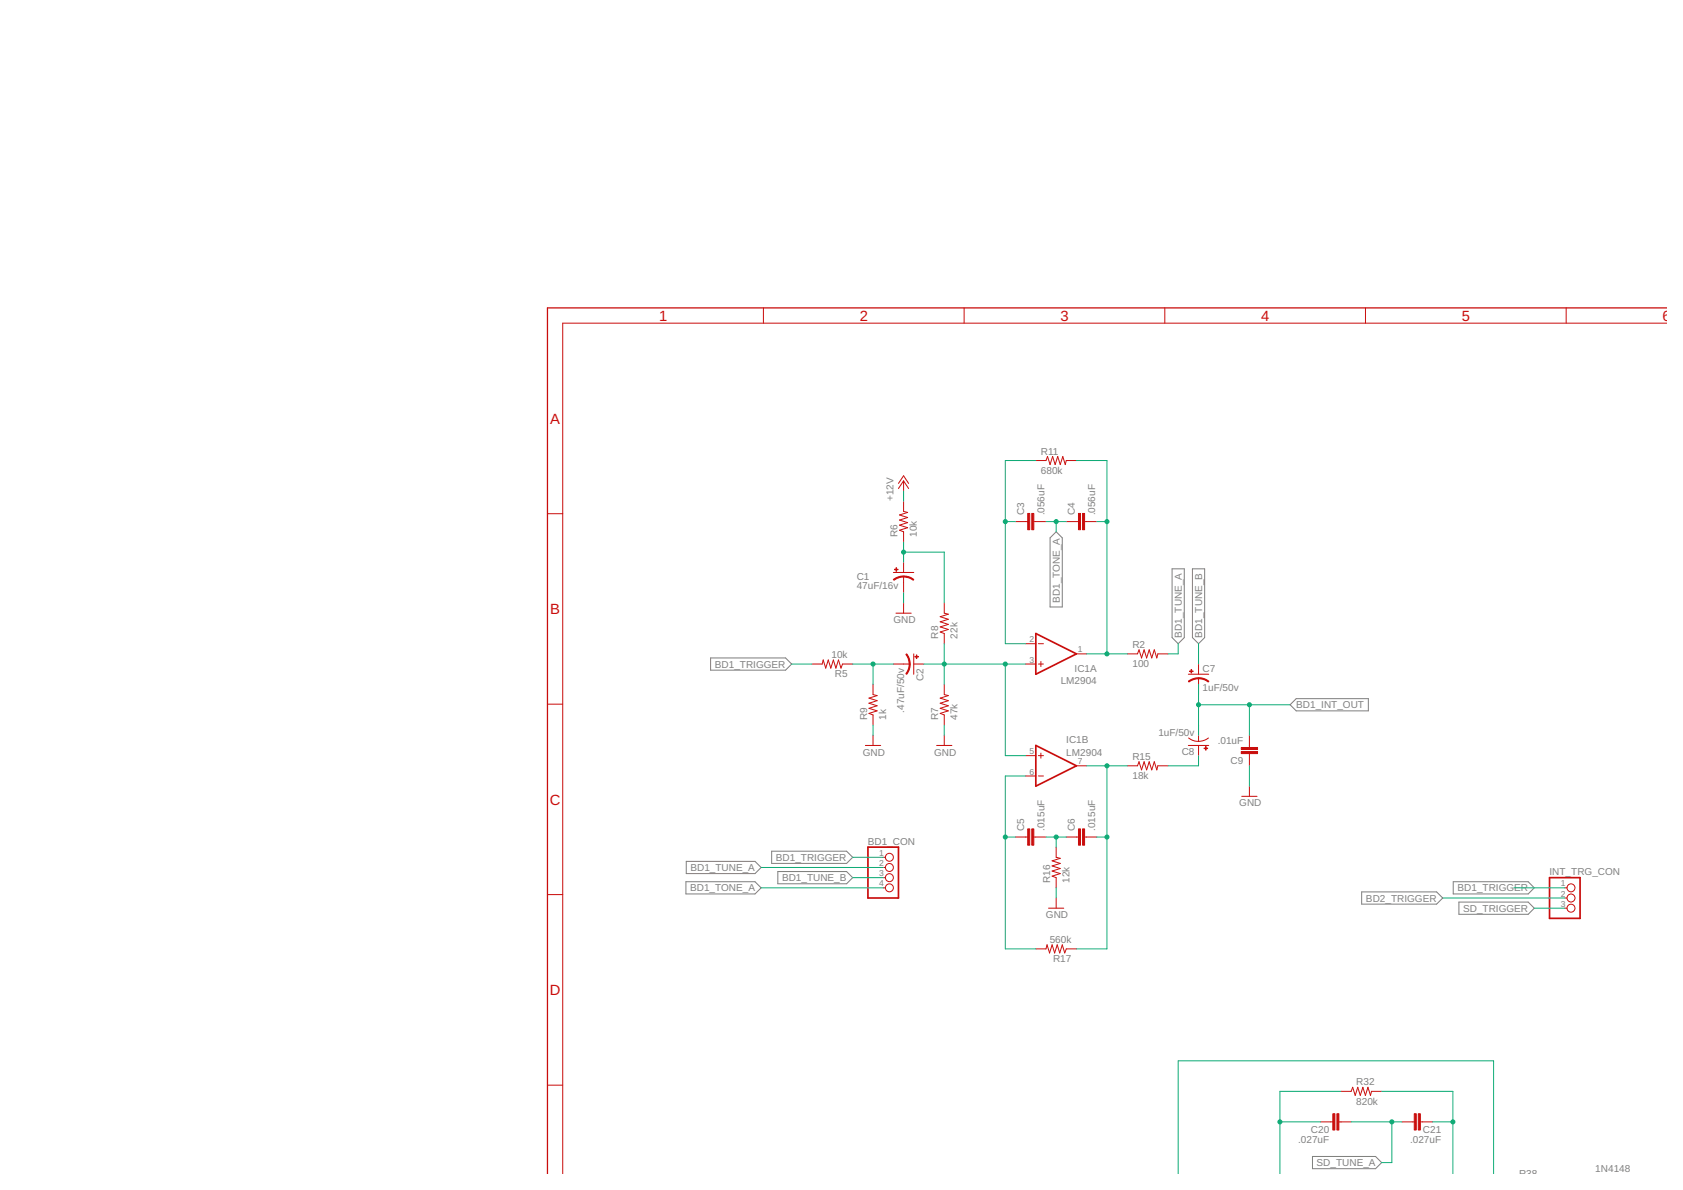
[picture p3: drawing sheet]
<svg xmlns="http://www.w3.org/2000/svg" width="420mm" height="297mm" viewBox="0 0 420 297" stroke-linecap="round" stroke-linejoin="round" font-family="sans-serif">
<g fill="none" stroke="#808080" stroke-width=".25">
<path d="M263.7 132.7l1.5 1.6v17.2h-3.1v-17.2zM292.6 142h3.1v17.2l-1.6 1.5-1.5-1.5zM297.7 142h3v17.2l-1.5 1.5-1.5-1.5zM177.4 164.2h18.7l1.5 1.6-1.5 1.5h-18.7zM322.1 175.9l1.5-1.5h18v3h-18zM171.3 215h17.2l1.5 1.5-1.5 1.6h-17.2zM192.6 212.5h18.7l1.6 1.5-1.6 1.5h-18.7zM194.2 217.6h17.1l1.6 1.5-1.6 1.5h-17.1zM171.2 220.1h17.3l1.5 1.5-1.5 1.5h-17.3zM339.9 222.6h18.7l1.6 1.6-1.6 1.5h-18.7zM362.8 220.1h18.7l1.5 1.5-1.5 1.5h-18.7zM364.2 225.2h17.3l1.5 1.5-1.5 1.5h-17.3z"/>
<path d="M327.7 288.7h15.7l1.5 1.5-1.5 1.5h-15.7z"/>
</g>
<path d="M258.6 158.1l10.1 5.1-10.1 5.1zM258.6 186.1l10.1 5.1-10.1 5zM216.7 211.5h7.6v12.7h-7.6zM386.8 219.1h7.7v10.1h-7.7z" fill="none" stroke="#c90d0c" stroke-width=".42"/>
<g fill="none" stroke="#c90d0c" stroke-width=".25">
<path d="M190.6 76.9v3.8M240.7 76.9v3.8M290.8 76.9v3.8M340.9 76.9v3.8M391 76.9v3.8M416 80.7h-275.5v212.2M258.6 115h2.5l.4-1.1 .6 2.1 .7-2.1 .6 2.1 .7-2.1 .6 2.1 .6-2.1 .6 2.1 .3-1h2.5M136.7 128.2h3.8M224.3 120.7l1.3-1.9 1.2 1.9M225.6 125.1v2.6l1 .2-2 .6 2 .7-2 .6 2 .7-2 .6 2 .6-2 .7 1 .3v2.6M225.6 120v2.6M225.6 120l1.2 1.9"/>
<path d="M225.6 120l-1.3 1.9M253.5 130.2h3.1M258.1 130.2h3M266.2 130.2h3M270.8 130.2h3M223 142.9h5.1M223.7 153.1h3.8M225.6 140.4v2.5M225.6 143.9v4.1M225.6 150.5v2.6M235.7 150.5v2.6l1 .2-2 .6 2 .7-2 .6 2 .7-2 .6 2 .6-2 .7 1 .3v2.6M136.7 175.8h3.8"/>
<path d="M202.7 165.8h2.6l.2-1.1 .6 2.1 .7-2.1 .6 2.1 .6-2.1 .7 2.1 .6-2.1 .7 2.1 .3-1h2.6M218 170.8v2.6l1 .2-2.1 .7 2.1 .6-2.1 .6 2.1 .7-2.1 .6 2.1 .6-2.1 .7 1.1 .4v2.5M223 165.8h4.1M228.1 165.8h2.6M228.1 163.2v5.1M235.7 170.8v2.6l1 .2-2 .7 2 .6-2 .6 2 .7-2 .6 2 .6-2 .7 1 .4v2.5M256.1 165.8h2.5M256.1 160.7h2.5M259.2 165.8h1.3M259.2 160.7h1.3M259.9 165.1v1.3M268.7 163.2h2.6"/>
<path d="M281.4 163.2h2.6l.4-1 .6 2 .6-2 .7 2 .6-2 .6 2 .7-2 .6 2 .3-1h2.5M296.7 168.3h5.1M299.2 165.8v2.5M299.2 169.3v4.1M216 186.1h3.9M218 183.5v2.6M233.8 186.1h3.8M235.7 183.5v2.6M256.1 188.6h2.5M256.1 193.7h2.5M259.2 188.6h1.3M259.2 193.7h1.3"/>
<path d="M259.9 188v1.3M268.7 191.2h2.6M281.4 191.2h2.6l.4-1.1 .6 2.1 .6-2.1 .7 2.1 .6-2.1 .6 2.1 .7-2.1 .6 2.1 .3-1h2.5M296.7 186.1h5.1M296.7 184.2l.9 .6 1.6 .3M299.2 181v4.1M299.2 186.1v2.5M301.7 184.2l-.9 .5-1.6 .4M310 198.8h3.8M311.9 183.5v3.1M311.9 188.1v3.1M311.9 196.2v2.6"/>
<path d="M220.5 214h.5M220.5 216.5h.5M220.5 219.1h.5M253.5 208.9h3.1M258.1 208.9h3M263.7 211.5v2.5l1 .2-2 .7 2 .6-2 .7 2 .6-2 .6 2 .7-2 .6 1 .4v2.5M266.2 208.9h3M270.8 208.9h3M136.7 223.3h3.8M220.5 221.6h.5M258.6 236.9h2.5l.3-1.1 .6 2.1 .7-2.1 .6 2.1 .6-2.1 .7 2.1 .6-2.1 .6 2.1 .4-1h2.5M261.8 226.7h3.8"/>
<path d="M263.7 224.2v2.5M390.7 226.7h.5M390.7 221.6h.5M390.7 224.2h.5M136.7 270.9h3.8M334.8 272.4h2.5l.4-1 .6 2 .7-2 .6 2 .6-2 .7 2 .6-2 .6 2 .3-1h2.5M329.7 280h3M334.3 280h3M350 280h3.1M354.6 280h3"/>
<circle cx="222" cy="214" r=".99"/>
<circle cx="222" cy="216.5" r=".99"/>
<circle cx="222" cy="219.1" r=".99"/>
<circle cx="222" cy="221.6" r=".99"/>
<circle cx="392.2" cy="224.2" r=".99"/>
<circle cx="392.2" cy="226.7" r=".99"/>
<circle cx="392.2" cy="221.6" r=".99"/>
</g>
<g fill="#c90d0c" stroke="#c90d0c" stroke-width=".25">
<path d="M225.6 143.8l1.3 .2 1.2 .7-.1 .1-.9-.5-1.5-.3z" fill-rule="evenodd"/>
<path d="M223 144.6l1.2-.6 1.4-.2v.2l-1 .2-1.4 .6z" fill-rule="evenodd"/>
<path d="M227 165.8h.2v.8l-.8 1.7-.3-.1 .7-1.4z" fill-rule="evenodd"/>
<path d="M226.1 163.4l.3-.2 .4 .7 .4 1.9h-.2l-.3-1.5z" fill-rule="evenodd"/>
<path d="M299.2 169.2l1.4 .2 1.2 .7-.2 .1-1.4-.7-1-.1z" fill-rule="evenodd"/>
<path d="M296.7 170l1.2-.6 1.3-.2v.2l-1 .2-1.4 .6z" fill-rule="evenodd"/>
</g>
<g fill="#c90d0c" stroke="#c90d0c" stroke-width=".25">
<path d="M223.3 142.1h.9v.1h-.9z"/>
<path d="M223.7 141.7h.1v.9h-.1z"/>
<path d="M228.8 163.5h.1v.9h-.1z"/>
<path d="M228.4 163.9h.9v.1h-.9z"/>
<path d="M257.6 128.2h.5v4h-.5z"/>
<path d="M256.6 128.2h.5v4h-.5z"/>
<path d="M270.3 128.2h.5v4h-.5z"/>
<path d="M269.2 128.2h.5v4h-.5z"/>
<path d="M257.6 206.9h.5v4.1h-.5z"/>
<path d="M256.6 206.9h.5v4.1h-.5z"/>
<path d="M270.3 206.9h.5v4.1h-.5z"/>
<path d="M269.2 206.9h.5v4.1h-.5z"/>
<path d="M297 167.5h.9v.1h-.9z"/>
<path d="M297.3 167.1h.2v.9h-.2z"/>
<path d="M300.6 186.7h.9v.2h-.9z"/>
<path d="M301 186.4h.1v.8h-.1z"/>
<path d="M309.9 186.6h4v.5h-4z"/>
<path d="M309.9 187.6h4v.5h-4z"/>
<path d="M333.8 278h.5v4.1h-.5z"/>
<path d="M332.7 278h.5v4.1h-.5z"/>
<path d="M354.1 278h.5v4.1h-.5z"/>
<path d="M353.1 278h.5v4.1h-.5z"/>
</g>
<path d="M416 76.9h-279.3v216" fill="none" stroke="#c90d0c" stroke-width=".32"/>
<g fill="none" stroke="#0dab76" stroke-width=".25">
<path d="M258.6 115h-7.6v45.7h5.1M268.7 115h7.7v48.2M225.6 137.8h10.1v12.7M225.6 122.6v2.5M225.6 135.3v5.1M251 130.2h2.5M261.1 130.2h5.1M263.7 130.2v2.5M273.8 130.2h2.6M225.6 148v2.5M197.6 165.8h5.1M212.9 165.8h10.1"/>
<path d="M218 165.8v5M230.7 165.8h25.4M235.7 160.7v10.1M251 165.8v22.8h5.1M271.3 163.2h10.1M294.1 160.7v2.5h-2.5M299.2 160.7v5.1M299.2 170.8v12.7M299.2 175.9h22.9M311.9 175.9v7.6M218 181v2.5M235.7 181v2.5"/>
<path d="M256.1 193.7h-5.1v43.2h7.6M271.3 191.2h10.1M276.4 191.2v45.7h-7.7M299.2 188.6v2.6h-7.6M311.9 191.2v5M190 216.5h30.5M212.9 219.1h7.6M212.9 214h7.6M251 208.9h2.5M261.1 208.9h5.1M263.7 208.9v2.6M273.8 208.9h2.6"/>
<path d="M190 221.6h30.5M263.7 221.6v2.6M360.2 224.2h30.5M378 221.6h12.7M383 226.7h7.7M334.8 272.4h-15.3v20.5M344.9 272.4h17.8v20.5M294.1 292.9v-28.1h78.8v28.1M319.5 280h10.2M337.3 280h12.7M347.5 280v10.2h-2.6M357.6 280h5.1"/>
</g>
<g fill="#0dab76" stroke="#0dab76" stroke-width=".25">
<circle cx="218" cy="165.8" r=".51"/>
<circle cx="235.7" cy="165.8" r=".51"/>
<circle cx="251" cy="165.8" r=".51"/>
<circle cx="225.6" cy="137.8" r=".51"/>
<circle cx="251" cy="130.2" r=".51"/>
<circle cx="263.7" cy="130.2" r=".51"/>
<circle cx="276.4" cy="130.2" r=".51"/>
<circle cx="276.4" cy="163.2" r=".51"/>
<circle cx="263.7" cy="208.9" r=".51"/>
<circle cx="276.4" cy="208.9" r=".51"/>
<circle cx="276.4" cy="191.2" r=".51"/>
<circle cx="251" cy="208.9" r=".51"/>
<circle cx="311.9" cy="175.9" r=".51"/>
<circle cx="299.2" cy="175.9" r=".51"/>
<circle cx="319.5" cy="280" r=".51"/>
<circle cx="362.7" cy="280" r=".51"/>
<circle cx="347.5" cy="280" r=".51"/>
</g>
<g font-size="3.7" fill="#c90d0c">
<text x="164.5" y="80.1">1</text>
<text x="214.6" y="80.1">2</text>
<text x="264.7" y="80.1">3</text>
<text x="314.8" y="80.1">4</text>
<text x="364.9" y="80.1">5</text>
<text x="415" y="80.1">6</text>
<text x="137.4" y="105.7">A</text>
<text x="137.4" y="153.3">B</text>
<text x="137.2" y="200.8">C</text>
<text x="137.2" y="248.4">D</text>
</g>
<g font-size="2.5" fill="#808080">
<text x="259.9" y="113.5">R11</text>
<text x="259.9" y="118.3">680k</text>
<text x="223" y="125.1" transform="rotate(-90 223 125.1)">+12V</text>
<text x="255.7" y="128.7" transform="rotate(-90 255.7 128.7)">C3</text>
<text x="260.7" y="128.7" transform="rotate(-90 260.7 128.7)">.056uF</text>
<text x="268.4" y="128.7" transform="rotate(-90 268.4 128.7)">C4</text>
<text x="273.4" y="128.7" transform="rotate(-90 273.4 128.7)">.056uF</text>
<text x="224.1" y="134" transform="rotate(-90 224.1 134)">R6</text>
<text x="228.9" y="134" transform="rotate(-90 228.9 134)">10k</text>
<text x="213.9" y="147.1">47uF/16v</text>
<text x="213.9" y="144.8">C1</text>
<text x="223" y="155.6">GND</text>
<text x="264.6" y="150.5" transform="rotate(-90 264.6 150.5)">BD1_TONE_A</text>
<text x="234.2" y="159.4" transform="rotate(-90 234.2 159.4)">R8</text>
<text x="239" y="159.4" transform="rotate(-90 239 159.4)">22k</text>
<text x="282.7" y="161.7">R2</text>
<text x="295" y="159.1" transform="rotate(-90 295 159.1)">BD1_TUNE_A</text>
<text x="300.1" y="159.1" transform="rotate(-90 300.1 159.1)">BD1_TUNE_B</text>
<text x="178.5" y="166.6">BD1_TRIGGER</text>
<text x="207.6" y="164.2">10k</text>
<text x="268.3" y="167.7">IC1A</text>
<text x="282.7" y="166.5">100</text>
<text x="300.2" y="167.7">C7</text>
<text x="208.4" y="169">R5</text>
<text x="230.5" y="170" transform="rotate(-90 230.5 170)">C2</text>
<text x="264.8" y="170.8">LM2904</text>
<text x="300.2" y="172.5">1uF/50v</text>
<text x="216.4" y="179.7" transform="rotate(-90 216.4 179.7)">R9</text>
<text x="221.2" y="179.7" transform="rotate(-90 221.2 179.7)">1k</text>
<text x="225.7" y="177.9" transform="rotate(-90 225.7 177.9)">.47uF/50v</text>
<text x="234.2" y="179.7" transform="rotate(-90 234.2 179.7)">R7</text>
<text x="239" y="179.7" transform="rotate(-90 239 179.7)">47k</text>
<text x="323.6" y="176.8">BD1_INT_OUT</text>
<text x="266.2" y="185.4">IC1B</text>
<text x="289.2" y="183.7">1uF/50v</text>
<text x="304" y="185.7">.01uF</text>
<text x="215.4" y="188.6">GND</text>
<text x="233.2" y="188.6">GND</text>
<text x="266.2" y="188.6">LM2904</text>
<text x="282.7" y="189.6">R15</text>
<text x="295" y="188.5">C8</text>
<text x="307.2" y="190.8">C9</text>
<text x="282.7" y="194.4">18k</text>
<text x="309.4" y="201.3">GND</text>
<text x="255.7" y="207.4" transform="rotate(-90 255.7 207.4)">C5</text>
<text x="260.7" y="207.4" transform="rotate(-90 260.7 207.4)">.015uF</text>
<text x="268.4" y="207.4" transform="rotate(-90 268.4 207.4)">C6</text>
<text x="273.4" y="207.4" transform="rotate(-90 273.4 207.4)">.015uF</text>
<text x="193.7" y="214.9">BD1_TRIGGER</text>
<text x="216.7" y="210.8">BD1_CON</text>
<text x="172.4" y="217.4">BD1_TUNE_A</text>
<text x="195.2" y="220">BD1_TUNE_B</text>
<text x="262.2" y="220.4" transform="rotate(-90 262.2 220.4)">R16</text>
<text x="267" y="220.4" transform="rotate(-90 267 220.4)">12k</text>
<text x="386.8" y="218.4">INT_TRG_CON</text>
<text x="172.3" y="222.5">BD1_TONE_A</text>
<text x="341" y="225.1">BD2_TRIGGER</text>
<text x="363.9" y="222.5">BD1_TRIGGER</text>
<text x="365.3" y="227.6">SD_TRIGGER</text>
<text x="261.1" y="229.2">GND</text>
<text x="262.1" y="235.3">560k</text>
<text x="262.9" y="240.1">R17</text>
<text x="338.6" y="275.7">820k</text>
<text x="338.6" y="270.9">R32</text>
<text x="324.1" y="285.4">.027uF</text>
<text x="327.3" y="282.8">C20</text>
<text x="352" y="285.4">.027uF</text>
<text x="355.2" y="282.8">C21</text>
<text x="328.7" y="291.1">SD_TUNE_A</text>
<text x="379.2" y="293.8">R38</text>
<text x="398.3" y="292.5">1N4148</text>
</g>
<g font-size="2.1" fill="#808080">
<text x="257" y="160.3">2</text>
<text x="257" y="165.4">3</text>
<text x="269.1" y="162.9">1</text>
<text x="257" y="188.3">5</text>
<text x="269.1" y="190.8">7</text>
<text x="257" y="193.3">6</text>
<text x="219.5" y="213.6">1</text>
<text x="219.5" y="216.2">2</text>
<text x="219.5" y="218.7">3</text>
<text x="219.5" y="221.3">4</text>
<text x="389.7" y="221.3">1</text>
<text x="389.7" y="223.8">2</text>
<text x="389.7" y="226.3">3</text>
</g>
</svg>
